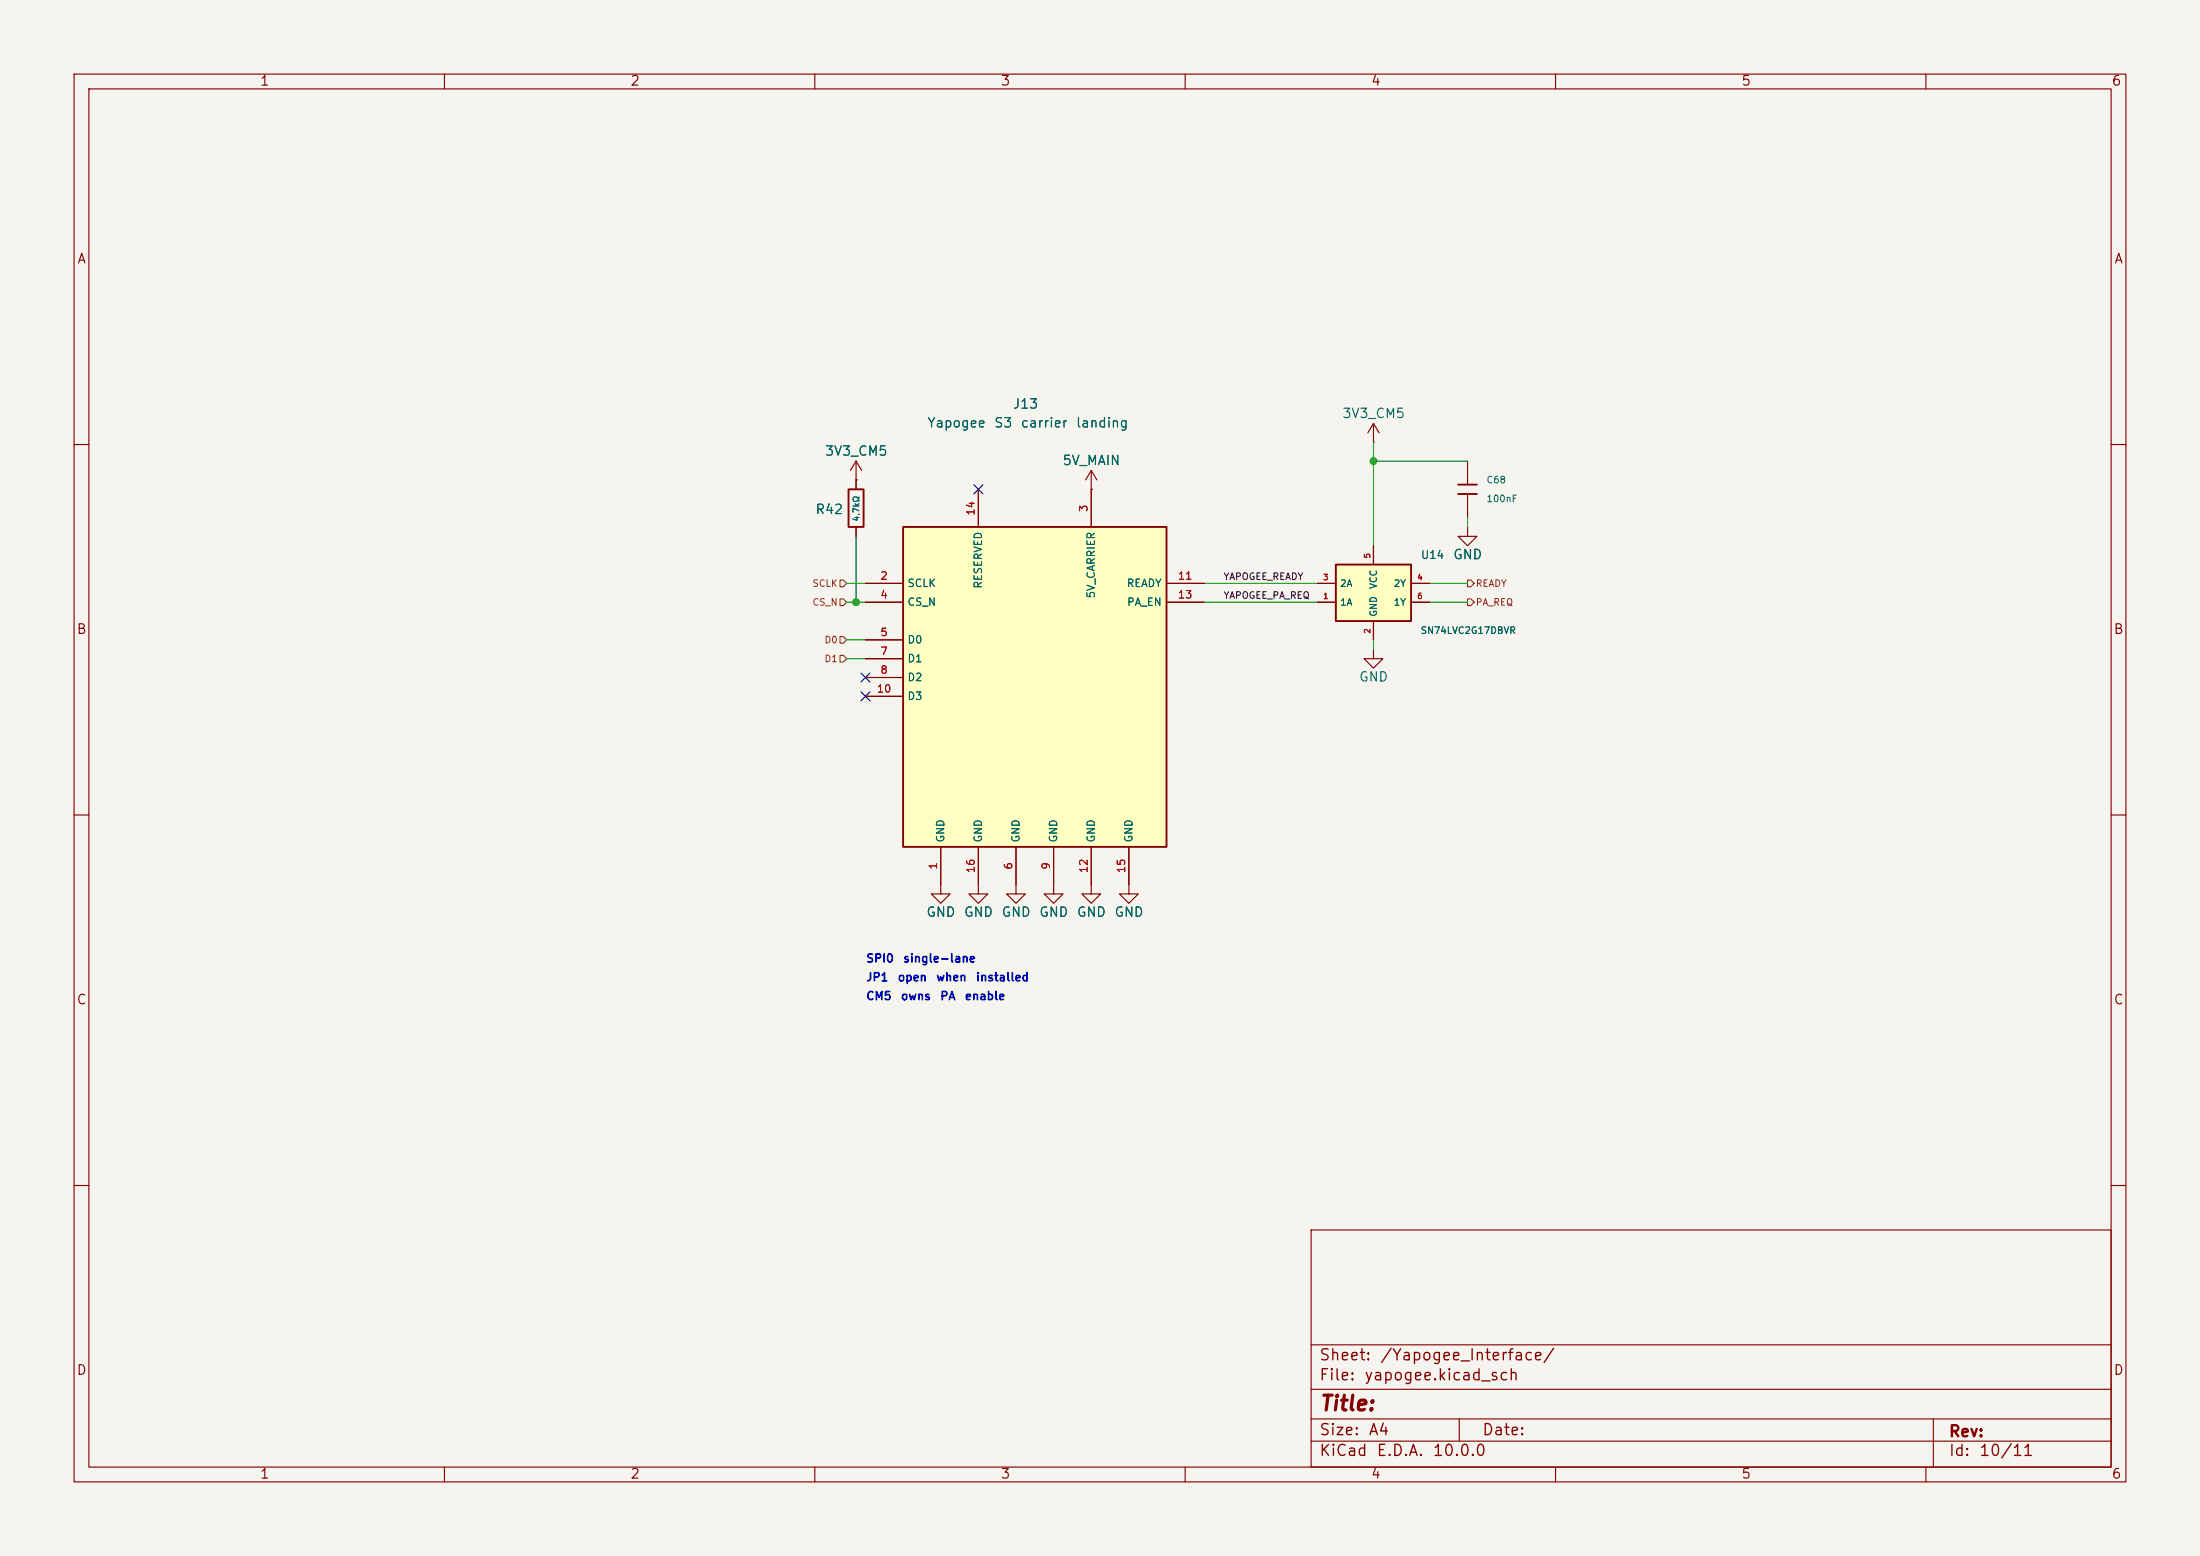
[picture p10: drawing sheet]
<svg xmlns="http://www.w3.org/2000/svg" width="297mm" height="210mm" viewBox="0 0 297 210" stroke-linecap="round" stroke-linejoin="round" font-family="sans-serif">
<path d="M0 0h297v210h-297z" fill="#f5f4ef" stroke="#f5f4ef" stroke-width=".14"/>
<g fill="none" stroke="#840000" stroke-width=".15">
<path d="M10 10h277v190h-277zM12 12h273v186h-273zM60 10v2M110 10v2M160 10v2M210 10v2M260 10v2M10 60h2M115.6 64.8h.1M115.6 62.2l-.8 1.3M115.6 62.2l.7 1.3M115.6 62.2v2.6"/>
<path d="M285 60h2M10 110h2M127 119.4v1.3h1.3l-1.3 1.2-1.3-1.2h1.3M147.3 119.4v1.3h1.3l-1.3 1.2-1.3-1.2h1.3M285 110h2M10 160h2M177 166h108v32h-108zM285 160h2M60 198v2M110 198v2M160 198v2M177 194.5h108"/>
<path d="M177 191.5h108M177 187.5h108M177 181.5h108M197 191.5v3M210 198v2M260 198v2M261 191.5v6.5"/>
</g>
<path d="M121.9 71.1h35.6v43.2h-35.6z" fill="#ffffc2"/>
<path d="M121.9 71.1h35.6v43.2h-35.6z" fill="none" stroke="#840000" stroke-width=".25"/>
<g fill="none" stroke="#840000" stroke-width=".15">
<path d="M116.8 78.7h5.1M132.1 66v5.1M147.3 66h.1M147.3 63.5v7.6M147.3 63.5l-.7 1.3M147.3 63.5l.8 1.3M157.5 78.7h5.1M198.1 71.1v1.3h1.3l-1.3 1.3-1.3-1.3h1.3M116.8 81.3h5.1M116.8 86.4h5.1M116.8 88.9h5.1M116.8 91.4h5.1"/>
<path d="M116.8 94h5.1M157.5 81.3h5.1M185.4 87.6v1.3h1.3l-1.3 1.3-1.3-1.3h1.3M127 114.3v5.1M132.1 114.3v5.1M137.2 114.3v6.4h1.2l-1.2 1.2-1.3-1.2h1.3M142.2 114.3v6.4h1.3l-1.3 1.2-1.2-1.2h1.2M147.3 114.3v5.1M152.4 114.3v6.4h1.3l-1.3 1.2-1.3-1.2h1.3"/>
</g>
<path d="M180.3 76.2h10.2v7.6h-10.2z" fill="#ffffc2"/>
<path d="M114.6 66h2v5.1h-2zM180.3 76.2h10.2v7.6h-10.2zM196.8 65.4h2.6M196.8 66.7h2.6" fill="none" stroke="#840000" stroke-width=".25"/>
<g fill="none" stroke="#840000" stroke-width=".15">
<path d="M185.4 59.7h.1M185.4 57.2v2.5M185.4 57.2l-.7 1.2M185.4 57.2l.8 1.2M115.6 64.8h.1M115.6 64.8v1.2M115.6 71.1v1.3M116.8 78.7h5.1M132.1 66v5.1M147.3 66h.1M147.3 66v5.1M157.5 78.7h5.1"/>
<path d="M177.8 78.7h2.5M185.4 73.7v2.5M190.5 78.7h2.5M198.1 62.2v3.2M198.1 66.7v3.2M116.8 81.3h5.1M116.8 86.4h5.1M116.8 88.9h5.1M116.8 91.4h5.1M116.8 94h5.1M157.5 81.3h5.1M177.8 81.3h2.5"/>
<path d="M185.4 83.8v2.6M190.5 81.3h2.5M127 114.3v5.1M132.1 114.3v6.4h1.2l-1.2 1.2-1.3-1.2h1.3M137.2 114.3v5.1M142.2 114.3v5.1M147.3 114.3v5.1M152.4 114.3v5.1"/>
</g>
<path d="M113.4 78.3h.5l.4 .4-.4 .5h-.5zM198.1 78.3h.5l.4 .4-.4 .5h-.5zM113.4 88.5h.5l.4 .4-.4 .5h-.5zM113.4 85.9h.5l.4 .5-.4 .4h-.5zM113.4 80.8h.5l.4 .5-.4 .4h-.5zM198.1 80.8h.5l.4 .5-.4 .4h-.5z" fill="none" stroke="#725600" stroke-width=".15"/>
<g fill="none" stroke="#009600" stroke-width=".15">
<path d="M185.4 59.7v14M114.3 78.7h2.5M115.6 72.4v8.9M162.6 78.7h15.2M185.4 62.2h12.7M193 78.7h5.1M198.1 69.9v1.2M114.3 81.3h2.5M114.3 88.9h2.5M114.3 86.4h2.5M162.6 81.3h15.2M185.4 86.4v1.2"/>
<path d="M193 81.3h5.1"/>
</g>
<path d="M131.5 65.4l1.2 1.2M132.7 65.4l-1.2 1.2M116.2 93.4l1.2 1.2M116.2 90.8l1.2 1.2M117.4 93.4l-1.2 1.2M117.4 90.8l-1.2 1.2" fill="none" stroke="#000084" stroke-width=".15"/>
<g fill="#009600" stroke="#009600" stroke-width=".14">
<circle cx="115.6" cy="81.3" r=".46"/>
<circle cx="185.4" cy="62.2" r=".46"/>
</g>
<text font-size="2" fill="#840000" x="178" y="190.9">Title:</text>
<g font-size="1.5" fill="#840000">
<text x="178" y="184">Sheet:</text>
<text x="186.2" y="184">/Yapogee_Interface/</text>
<text x="178" y="186.7">File:</text>
<text x="184.1" y="186.7">yapogee.kicad_sch</text>
<text x="178" y="196.9">KiCad</text>
<text x="178" y="194.1">Size:</text>
<text x="184.7" y="194.1">A4</text>
<text x="185.7" y="196.9">E.D.A.</text>
<text x="193.3" y="196.9">10.0.0</text>
<text x="200" y="194.1">Date:</text>
<text x="263" y="194.3">Rev:</text>
<text x="263" y="196.9">Id:</text>
<text x="267.1" y="196.9">10/11</text>
</g>
<g font-size="1.3" fill="#840000">
<text x="35" y="11.9">1</text>
<text x="85" y="11.9">2</text>
<text x="135" y="11.9">3</text>
<text x="185" y="11.9">4</text>
<text x="235" y="11.9">5</text>
<text x="285" y="11.9">6</text>
<text x="10.3" y="35.9">A</text>
<text x="285.3" y="35.9">A</text>
<text x="10.3" y="85.9">B</text>
<text x="285.3" y="85.9">B</text>
<text x="10.3" y="135.9">C</text>
<text x="285.3" y="135.9">C</text>
<text x="10.3" y="185.9">D</text>
<text x="285.3" y="185.9">D</text>
<text x="35" y="199.9">1</text>
<text x="85" y="199.9">2</text>
<text x="135" y="199.9">3</text>
<text x="185" y="199.9">4</text>
<text x="235" y="199.9">5</text>
<text x="285" y="199.9">6</text>
</g>
<g font-size="1.3" fill="#006464">
<text x="125.1" y="58">Yapogee</text>
<text x="134.1" y="58">S3</text>
<text x="136.6" y="55.5">J13</text>
<text x="137.7" y="58">carrier</text>
<text x="145.2" y="58">landing</text>
<text x="181.1" y="56.7">3V3_CM5</text>
<text x="111.3" y="61.8">3V3_CM5</text>
<text x="143.3" y="63.1">5V_MAIN</text>
<text x="110" y="69.7">R42</text>
<text x="196.1" y="75.8">GND</text>
<text x="183.4" y="92.3">GND</text>
<text x="125" y="124.1">GND</text>
<text x="130" y="124.1">GND</text>
<text x="135.1" y="124.1">GND</text>
<text x="140.2" y="124.1">GND</text>
<text x="145.3" y="124.1">GND</text>
<text x="150.4" y="124.1">GND</text>
</g>
<text font-size="1.1" fill="#006464" x="191.7" y="75.7">U14</text>
<g font-size="1.1" fill="#0000c2">
<text x="116.8" y="130.2">SPI0</text>
<text x="121.8" y="130.2">single-lane</text>
<text x="116.8" y="135.3">CM5</text>
<text x="116.8" y="132.7">JP1</text>
<text x="121.1" y="132.7">open</text>
<text x="121.5" y="135.3">owns</text>
<text x="126.3" y="132.7">when</text>
<text x="126.8" y="135.3">PA</text>
<text x="130.2" y="135.3">enable</text>
<text x="131.7" y="132.7">installed</text>
</g>
<g font-size="1" fill="#a90000">
<text x="131.8" y="69.7" transform="rotate(-90 131.8 69.7)">14</text>
<text x="147.1" y="69.2" transform="rotate(-90 147.1 69.2)">3</text>
<text x="118.8" y="78.5">2</text>
<text x="118.8" y="81">4</text>
<text x="158.9" y="78.5">11</text>
<text x="158.9" y="81">13</text>
<text x="118.8" y="86.1">5</text>
<text x="118.8" y="88.6">7</text>
<text x="118.3" y="93.7">10</text>
<text x="118.8" y="91.2">8</text>
<text x="126.7" y="117.5" transform="rotate(-90 126.7 117.5)">1</text>
<text x="131.8" y="117.9" transform="rotate(-90 131.8 117.9)">16</text>
<text x="136.9" y="117.5" transform="rotate(-90 136.9 117.5)">6</text>
<text x="142" y="117.5" transform="rotate(-90 142 117.5)">9</text>
<text x="147.1" y="117.9" transform="rotate(-90 147.1 117.9)">12</text>
<text x="152.1" y="117.9" transform="rotate(-90 152.1 117.9)">15</text>
</g>
<g font-size="1" fill="#006464">
<text x="122.4" y="79.5">SCLK</text>
<text x="122.4" y="82">CS_N</text>
<text x="132.8" y="79.5" transform="rotate(-90 132.8 79.5)">RESERVED</text>
<text x="148.1" y="80.8" transform="rotate(-90 148.1 80.8)">5V_CARRIER</text>
<text x="152" y="79.5">READY</text>
<text x="152.1" y="82">PA_EN</text>
<text x="122.4" y="87.1">D0</text>
<text x="122.4" y="89.6">D1</text>
<text x="122.4" y="92.2">D2</text>
<text x="122.4" y="94.7">D3</text>
<text x="127.7" y="113.8" transform="rotate(-90 127.7 113.8)">GND</text>
<text x="132.8" y="113.8" transform="rotate(-90 132.8 113.8)">GND</text>
<text x="137.9" y="113.8" transform="rotate(-90 137.9 113.8)">GND</text>
<text x="143" y="113.8" transform="rotate(-90 143 113.8)">GND</text>
<text x="148.1" y="113.8" transform="rotate(-90 148.1 113.8)">GND</text>
<text x="153.1" y="113.8" transform="rotate(-90 153.1 113.8)">GND</text>
</g>
<g font-size=".9" fill="#006464">
<text x="200.6" y="65.4">C68</text>
<text x="200.6" y="68">100nF</text>
<text x="180.8" y="82">1A</text>
<text x="180.8" y="79.4">2A</text>
<text x="186.1" y="83.3" transform="rotate(-90 186.1 83.3)">GND</text>
<text x="186.1" y="79.6" transform="rotate(-90 186.1 79.6)">VCC</text>
<text x="188.1" y="79.4">2Y</text>
<text x="188.1" y="82">1Y</text>
<text x="191.7" y="85.8">SN74LVC2G17DBVR</text>
</g>
<g font-size=".9" fill="#725600">
<text x="109.6" y="79.4">SCLK</text>
<text x="109.6" y="82">CS_N</text>
<text x="199.2" y="82">PA_REQ</text>
<text x="199.2" y="79.4">READY</text>
<text x="111.2" y="89.6">D1</text>
<text x="111.2" y="87">D0</text>
</g>
<g font-size=".9" fill="#0f0f0f">
<text x="165.1" y="81">YAPOGEE_PA_REQ</text>
<text x="165.1" y="78.5">YAPOGEE_READY</text>
</g>
<text font-size=".8" fill="#006464" x="116.2" y="70.5" transform="rotate(-90 116.2 70.5)">4.7kΩ</text>
<g font-size=".8" fill="#a90000">
<text x="185.2" y="75.4" transform="rotate(-90 185.2 75.4)">5</text>
<text x="178.6" y="81">1</text>
<text x="178.6" y="78.5">3</text>
<text x="191.3" y="78.5">4</text>
<text x="191.3" y="81">6</text>
<text x="185.2" y="85.6" transform="rotate(-90 185.2 85.6)">2</text>
</g>
</svg>
